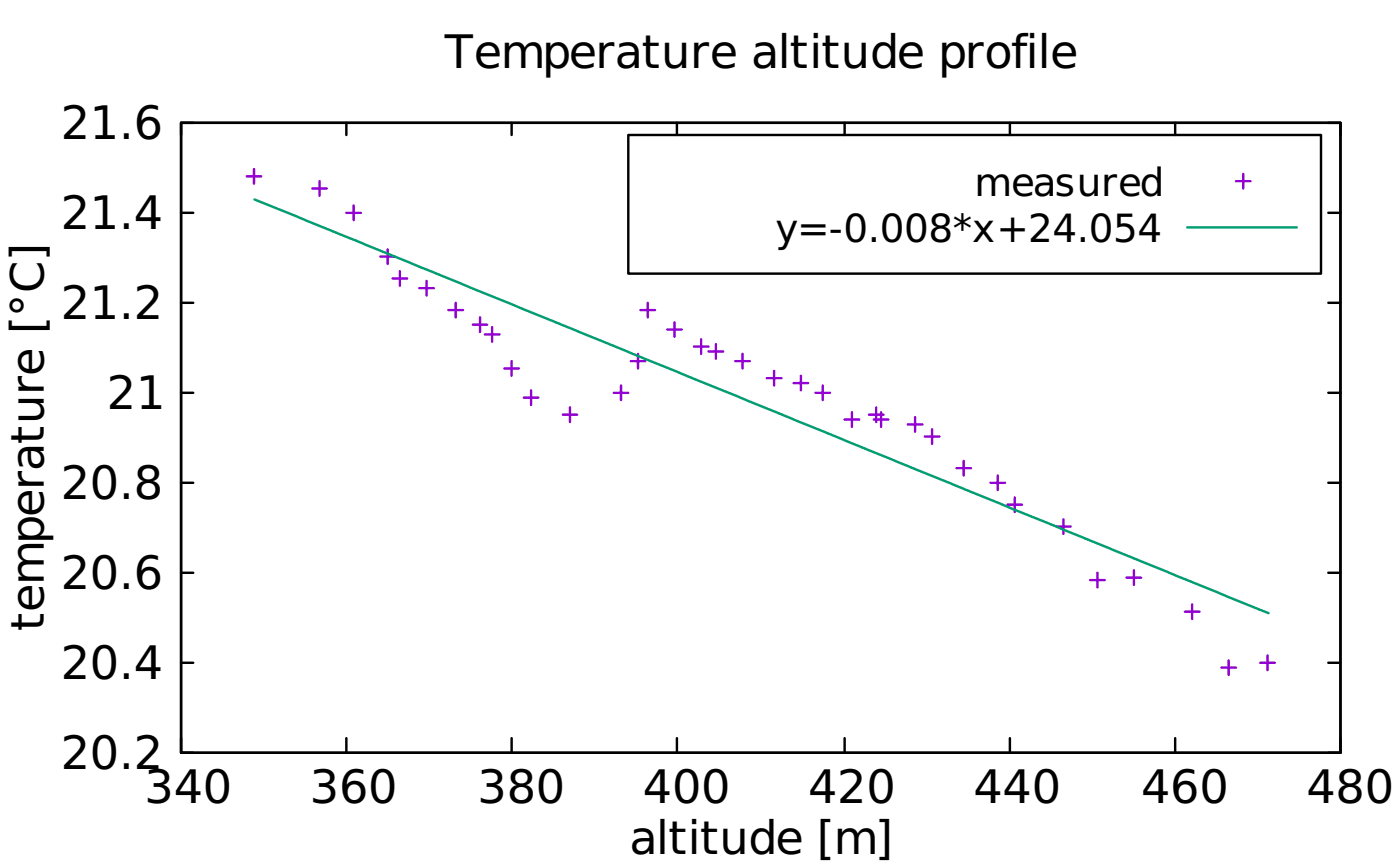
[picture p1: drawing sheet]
<svg xmlns="http://www.w3.org/2000/svg" width="203mm" height="125mm" viewBox="0 0 203 125" stroke-linecap="round" stroke-linejoin="round" font-family="sans-serif">
<g fill="none" stroke="#000" stroke-width=".35">
<path d="M26.3 17.8h168.3v91.4h-168.3zM28 17.8h-1.7v1.8M50.3 17.8v1.8M74.3 17.8v1.8M91.2 19.6h100.5v20.1h-100.5zM98.2 17.8v1.8M122.6 17.8v1.8M146.6 17.8v1.8M170.6 17.8v1.8M192.8 17.8h1.8v1.8M26.3 30.9h1.7M192.8 30.9h1.8"/>
<path d="M26.3 57h1.7M26.3 43.9h1.7M192.8 57h1.8M192.8 43.9h1.8M26.3 70h1.7M192.8 70h1.8M26.3 96.1h1.7M26.3 83.1h1.7M192.8 96.1h1.8M192.8 83.1h1.8M26.3 107.1v2.1h1.7M50.3 107.1v2.1"/>
<path d="M74.3 107.1v2.1M98.2 107.1v2.1M122.6 107.1v2.1M146.6 107.1v2.1M170.6 107.1v2.1M194.6 107.1v2.1h-1.8"/>
</g>
<g fill="none" stroke="#9400d3" stroke-width=".35">
<path d="M35.8 25.6h2.1M36.9 24.5v2.1M45.3 27.3h2.1M46.4 26.3v2.1M50.3 30.9h2.1M51.3 29.8v2.1M55.2 37.2h2.1M56.3 36.2v2.1M58 39.3v2.2M179.4 26.3h2.1M180.4 25.2v2.1M57 40.4h2.1"/>
<path d="M60.9 41.8h2.1M61.9 40.7v2.2M65.1 45h2.1M66.1 43.9v2.1M68.6 47.1h2.1M69.7 46v2.2M70.4 48.5h2.1M71.4 47.4v2.2M73.2 53.4h2.1M74.3 52.4v2.1M76 57.7h2.1M77.1 56.6v2.1"/>
<path d="M82.7 59.1v2.1M89.1 57h2.1M90.1 55.9v2.1M91.5 52.4h2.2M92.6 51.3v2.1M93 45h2.1M94 43.9v2.1M96.8 47.8h2.2M97.9 46.7v2.2M100.7 50.3h2.1M101.8 49.2v2.1M102.8 51h2.2"/>
<path d="M103.9 49.9v2.1M106.7 52.4h2.1M107.8 51.3v2.1M111.3 54.9h2.1M112.4 53.8v2.1M115.2 55.6h2.1M116.2 54.5v2.1M118.4 57h2.1M119.4 55.9v2.1M123.6 59.8v2.1M127.2 59.1v2.1M127.9 59.8v2.1"/>
<path d="M81.7 60.1h2.1M122.6 60.9h2.1M126.1 60.1h2.1M126.8 60.9h2.1M131.8 61.6h2.1M132.8 60.5v2.1M134.2 63.3h2.1M135.3 62.3v2.1M138.8 67.9h2.1M139.9 66.9v2.1M143.8 70h2.1M144.8 69v2.1"/>
<path d="M146.2 73.2h2.1M147.3 72.1v2.2M153.3 76.4h2.1M154.3 75.3v2.1M158.2 84.1h2.1M159.3 83.1v2.1M163.5 83.8h2.1M164.6 82.7v2.1M172 88.7h2.1M173 87.7v2.1M177.3 96.8h2.1M178.3 95.8v2.1"/>
<path d="M182.9 96.1h2.1M184 95.1v2.1"/>
</g>
<path d="M36.9 28.9l147.2 60M172.3 33h15.9" fill="none" stroke="#009e73" stroke-width=".35"/>
<g font-size="6.7">
<text x="64.6" y="9.9">Temperature altitude profile</text>
<text x="8.8" y="20.1">21.6</text>
<text x="8.8" y="33.2">21.4</text>
<text x="8.8" y="46.2">21.2</text>
<text x="15.5" y="59.3">21</text>
<text x="8.8" y="72.3">20.8</text>
<text x="8.8" y="85.4">20.6</text>
<text x="6.3" y="91.5" transform="rotate(-90 6.3 91.5)">temperature [°C]</text>
<text x="8.8" y="98.4">20.4</text>
<text x="8.8" y="111.5">20.2</text>
<text x="21" y="116.4">340</text>
<text x="45" y="116.4">360</text>
<text x="69.3" y="116.4">380</text>
<text x="93.3" y="116.4">400</text>
<text x="117.3" y="116.4">420</text>
<text x="141.3" y="116.4">440</text>
<text x="165.6" y="116.4">460</text>
<text x="189.6" y="116.4">480</text>
<text x="91.4" y="123.8">altitude [m]</text>
</g>
<g font-size="5.6">
<text x="141.5" y="28.4">measured</text>
<text x="112.5" y="35.1">y=-0.008*x+24.054</text>
</g>
</svg>
